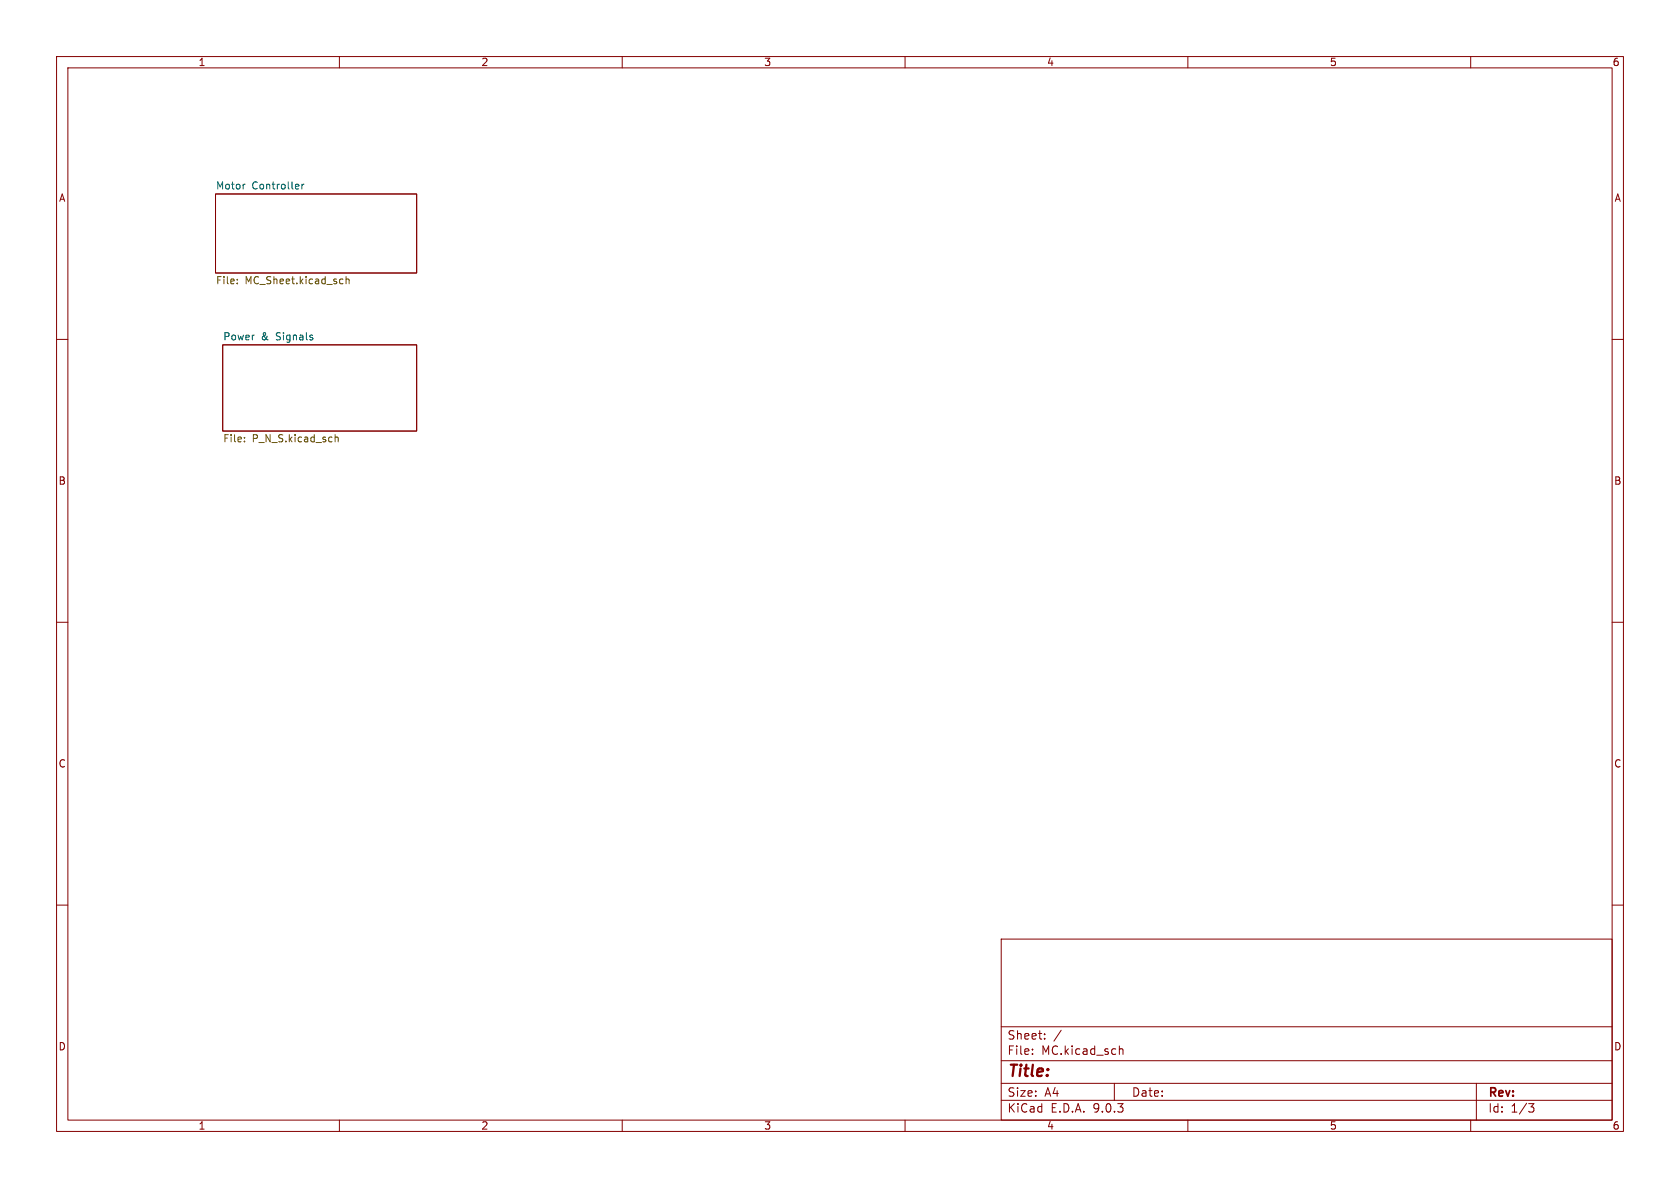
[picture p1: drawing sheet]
<svg xmlns="http://www.w3.org/2000/svg" width="297mm" height="210mm" viewBox="0 0 297 210" stroke-linecap="round" stroke-linejoin="round" font-family="sans-serif">
<g fill="none" stroke="#840000" stroke-width=".18">
<path d="M10 10h277v190h-277zM12 12h273v186h-273zM60 10v2M110 10v2M160 10v2M210 10v2M260 10v2M38.1 34.3h35.6v14h-35.6zM10 60h2M39.4 61h34.3v15.2h-34.3zM285 60h2M10 110h2"/>
<path d="M285 110h2M10 160h2M177 166h108v32h-108zM285 160h2M60 198v2M110 198v2M160 198v2M177 194.5h108M177 191.5h108M177 187.5h108M177 181.5h108M182.5 186.3v.1"/>
<path d="M182.5 185.5v.1M184.7 183.6v.1M184.7 182.8v.1M187.6 182.1l-1.3 2M197 191.5v3M197.9 184.9v1.5M197.9 185.5l.2-.1 .4 .1v.9M210 198v2M260 198v2M261 191.5v6.5M270.2 195.1h1l-.5 .6 .4 .1 .1 .5-.3 .3h-.4"/>
</g>
<path d="M43.2 32.6h.1M52.8 32.6v.3l-.6 .1M53.4 32.6v.8M53.7 32.6l-.3 .2M55.3 59.7v.3" fill="none" stroke="#006464" stroke-width=".18"/>
<path d="M41.9 50v.2M41.9 49.4v.1M60.5 49.3l.1 .1M60.6 50.1l-.1 .1M61.2 48.9v1.3M61.2 49.4l.2-.1 .3 .1v.8M43.2 78v.1M43.2 77.3v.1M59.2 76.8v1.3M59.2 77.4l.2-.1h.3l.1 .8" fill="none" stroke="#725600" stroke-width=".18"/>
<text font-size="2.8" fill="#840000" x="178" y="190.9">Title:</text>
<g font-size="2.1" fill="#840000">
<text x="178" y="184">Sheet:</text>
<text x="178" y="186.7">File:</text>
<text x="184.1" y="186.7">MC.kicad_sch</text>
<text x="178" y="196.9">KiCad</text>
<text x="178" y="194.1">Size:</text>
<text x="184.7" y="194.1">A4</text>
<text x="185.7" y="196.9">E.D.A.</text>
<text x="193.3" y="196.9">9.0.3</text>
<text x="200" y="194.1">Date:</text>
<text x="263" y="194.3">Rev:</text>
<text x="263" y="196.9">Id:</text>
<text x="267.1" y="196.9">1/3</text>
</g>
<g font-size="1.8" fill="#840000">
<text x="35" y="11.9">1</text>
<text x="85" y="11.9">2</text>
<text x="135" y="11.9">3</text>
<text x="185" y="11.9">4</text>
<text x="235" y="11.9">5</text>
<text x="285" y="11.9">6</text>
<text x="10.3" y="35.9">A</text>
<text x="285.3" y="35.9">A</text>
<text x="10.3" y="85.9">B</text>
<text x="285.3" y="85.9">B</text>
<text x="10.3" y="135.9">C</text>
<text x="285.3" y="135.9">C</text>
<text x="10.3" y="185.9">D</text>
<text x="285.3" y="185.9">D</text>
<text x="35" y="199.9">1</text>
<text x="85" y="199.9">2</text>
<text x="135" y="199.9">3</text>
<text x="185" y="199.9">4</text>
<text x="235" y="199.9">5</text>
<text x="285" y="199.9">6</text>
</g>
<g font-size="1.8" fill="#006464">
<text x="38.1" y="33.6">Motor</text>
<text x="44.5" y="33.6">Controller</text>
<text x="39.4" y="60.2">Power</text>
<text x="46.2" y="60.2">&amp;</text>
<text x="48.9" y="60.2">Signals</text>
</g>
<g font-size="1.8" fill="#725600">
<text x="38.1" y="50.6">File:</text>
<text x="43.3" y="50.6">MC_Sheet.kicad_sch</text>
<text x="39.4" y="78.5">File:</text>
<text x="44.6" y="78.5">P_N_S.kicad_sch</text>
</g>
</svg>
